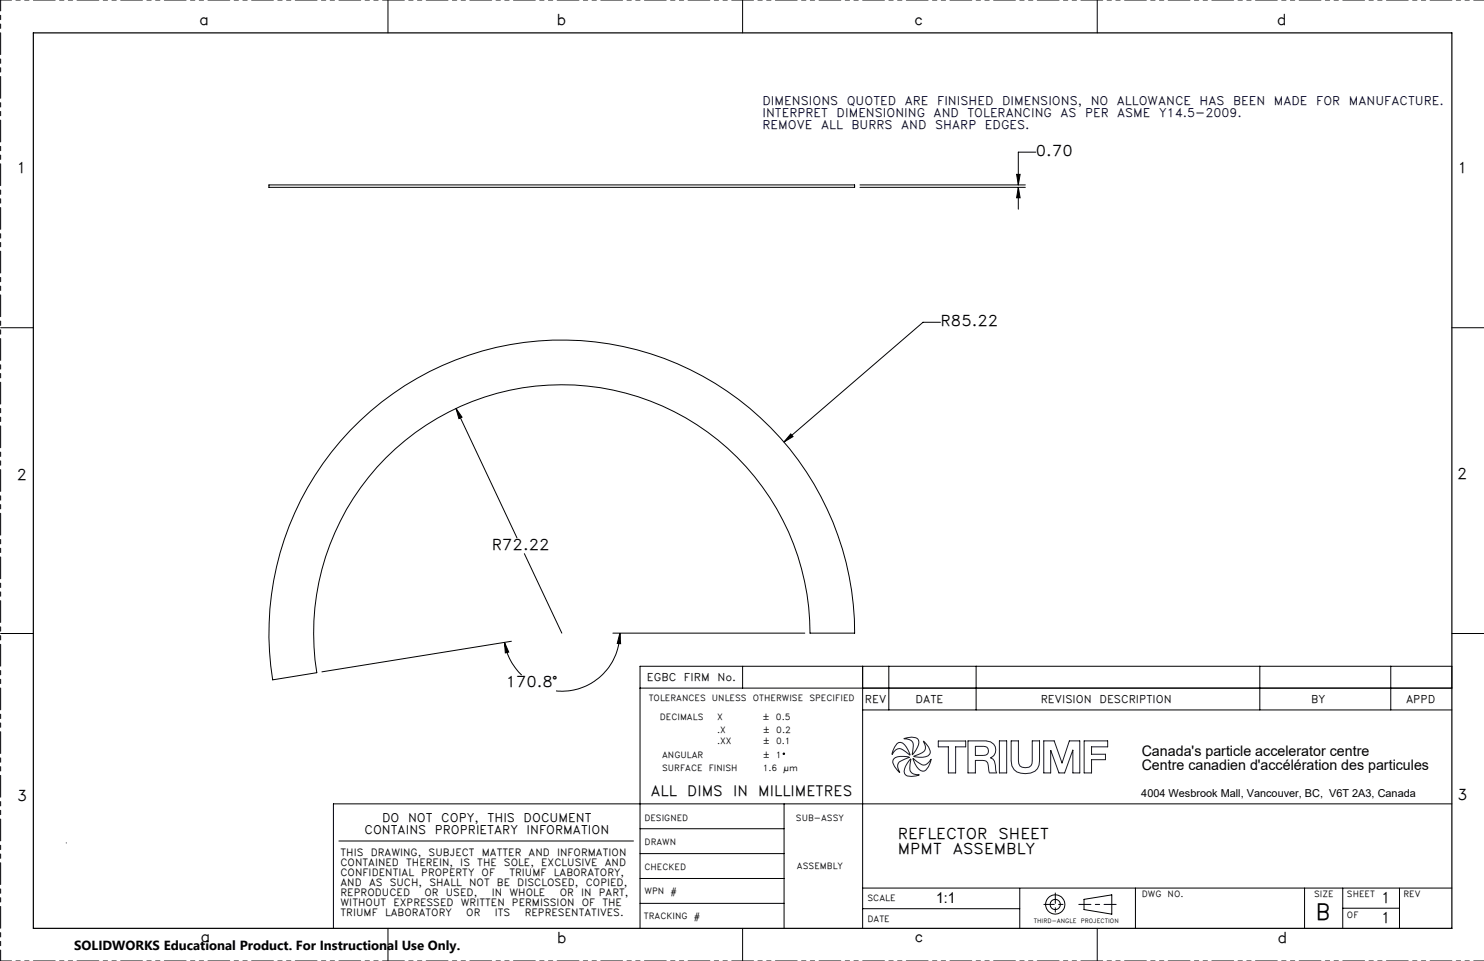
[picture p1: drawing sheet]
<svg xmlns="http://www.w3.org/2000/svg" width="432mm" height="279mm" viewBox="0 0 432 279" stroke-linecap="round" stroke-linejoin="round" font-family="sans-serif">
<g fill="none" stroke="#000" stroke-width=".29">
<path d="M112.9 0v9.6M216.1 0v9.6M319.3 0v9.6M78.2 53.8h170.5v.7h-170.5zM250.2 53.8h48.1M250.2 54.5h48.1M295.8 50.7h1l-.5 3.1zM296.3 54.5l.5 3h-1zM296.3 54.5v6.3M301.4 44.2h-5.1v9.6M.2 95.3h9.5M273.6 93.7h-5l-40.5 34.8"/>
<path d="M422.5 95.3h9.3M132.7 118.7l1.7 2.6-.9 .4zM132.7 118.7l17.7 37.7M101.8 125.2a85.2 85.2 0 0 1 93.4-20.2 85.2 85.2 0 0 1 53.5 79.1h-13a72.2 72.2 0 0 0-78-72 72.2 72.2 0 0 0-65.5 83.5l-12.9 2.1a85.2 85.2 0 0 1 22.5-72.5zM230.1 126.2l.7 .7-2.7 1.6zM152.6 161l10.9 23.1M.2 184.2h9.5M146.8 186.8l1.2 2.8-1 .2zM146.8 186.8a16.8 16.8 0 0 0 5 9.5M148.8 186.4l-55.1 8.9M178.3 184.1h55.9M180.4 184.1l.2 3h-1z"/>
<path d="M180.4 184.1a16.9 16.9 0 0 1-18.6 16.8M216.1 193.7v6.4M251 193.7v76.2M258.6 193.7v12.7M284 193.7v12.7M366.6 193.7v12.7M404.7 193.7v12.7M422.5 184.2h9.3M186.2 200.1h236.3v-6.4h-236.3v76.2M251 206.4h171.5M228.1 233.7v36.2M422.5 233.7h-325.5v36.2"/>
<path d="M19.3 245.1h.1M98.6 244.5h85.7M186.2 240.9h41.9M186.2 255.4h41.9M186.2 248.2h41.9M251 258.2h171.5M296.7 258.3v11.6M330.4 258.2v11.7M379.6 258.2v11.7M390.7 258.2v11.7M407.2 258.2v11.7M112.9 269.9v9.5"/>
<path d="M186.2 262.6h41.9M216.1 269.9v9.5M251 264.2h45.7M315.4 261.5l8.1-1.3v5.6l-8.1-1.4zM319.3 269.9v9.5M390.7 264.1h16.5"/>
<circle cx="228.1" cy="219.2" r=".2"/>
<circle cx="307" cy="263" r="1.49"/>
<circle cx="307.1" cy="263" r="2.8"/>
</g>
<g fill="none" stroke="#191924" stroke-width=".29">
<path d="M261 216.2a1.44 1.44 0 0 1 2.2 .3l1 1.6 .6 1.4-1.2-.9a2.21 2.21 0 0 0-3-.5l-1.1 1.2 .8-2.1zM263 214.7a4.7 4.7 0 0 1 3.9 0 2.07 2.07 0 0 1 0 2.6l-1.4 2.1 .1-1.6a2.18 2.18 0 0 0-.3-2.4 2.18 2.18 0 0 0-2.3-.6zM268.7 215.5a5.5 5.5 0 0 1 2 3.4 3.5 3.5 0 0 1-4.2 1.2l-.6-.2 1.4-.6a2.25 2.25 0 0 0 2-2.3zM273 215.4h8v1.7h-2.9v7.6h-2.2v-7.6h-2.9zM281.7 215.4h5.2a2.59 2.59 0 0 1 2.8 1.9 2.59 2.59 0 0 1-1.5 3 2.43 2.43 0 0 1 1.5 2.8l.3 1.6h-2.1l-.2-.5a4.3 4.3 0 0 0-.7-2.9l-1.1-.2h-2.1v3.6h-2.1zM283.8 217h2.3a1.33 1.33 0 0 1 1.5 1.3 1.33 1.33 0 0 1-1.5 1.3h-2.3zM290.8 215.4h2.1v9.3h-2.1zM294.2 215.4h2.1v5.8a2.04 2.04 0 0 0 1.7 2.1 2.04 2.04 0 0 0 2.3-1.3l.1-6.6h2.1v5.8a3.5 3.5 0 0 1-4.2 3.7 3.6 3.6 0 0 1-4.1-3.7zM305.7 218.2v6.5h-2v-9.3h3l2.3 6.4M305.7 218.2h.1M312.1 218.1l-2.3 6.6h-1.7l-2.3-6.5M312.1 218.1h.1"/>
<path d="M312.2 218.1v6.6h2v-9.3h-3l-2.2 6.4M315.5 215.4h6.8v1.7h-4.7v2.2h4.1v1.6h-4.1v3.8h-2.1zM260 220.7a5.2 5.2 0 0 1 4.6-.6l-1.5 .7a2.11 2.11 0 0 0-1.9 2.2l.6 1.6a5.2 5.2 0 0 1-2-3.4zM265 220.6l-.2 1.6a2.21 2.21 0 0 0 1 2.8l1.7 .3a5 5 0 0 1-4 0 2 2 0 0 1 0-2.5zM265.7 220.5l1.2 1a2.12 2.12 0 0 0 2.9 .5l1.2-1.3a5.1 5.1 0 0 1-2 3.5 3.3 3.3 0 0 1-3.1-3zM288.2 220.3h.1M309 221.8h.1"/>
</g>
<path d="M313.9 262.9h10.9" fill="none" stroke="#000" stroke-width=".29" stroke-dasharray="15.2 1.3 1.3 1.3" stroke-dashoffset="11.7"/>
<path d="M307.1 259.6v6.7M303.7 262.9h6.7" fill="none" stroke="#000" stroke-width=".29" stroke-dasharray="6.3 1.3 1.3 1.3" stroke-dashoffset="3.3"/>
<path d="M.2 0v279.4M431.8 0h-431.6M.2 279.4h431.6" fill="none" stroke="#000" stroke-width=".29" stroke-dasharray="6.3 1.3 1.3 1.3 1.3 1.3" stroke-dashoffset="3.2"/>
<path d="M9.7 9.6h412.8v260.3h-412.8z" fill="none" stroke="#000" stroke-width=".35"/>
<path d="M230.1 126.2l-2 2.3 2.7-1.6zM132.7 118.7l.8 3 .9-.4zM146.8 186.8l1.2 2.8-1 .2zM180.4 184.1l.2 3h-1zM295.8 50.7h1l-.5 3.1zM296.3 54.5l.5 3h-1z" fill="#000"/>
<text font-size="6.5" x="382.8" y="267.5">B</text>
<text font-size="4.4" x="272.4" y="262.6">1:1</text>
<g font-size="4.3">
<text x="57.9" y="7.2">a</text>
<text x="161.9" y="7.3">b</text>
<text x="266" y="7.3">c</text>
<text x="371.5" y="7.4">d</text>
<text x="301.4" y="45.3">0.70</text>
<text x="4.9" y="50.3">1</text>
<text x="424.2" y="50.4">1</text>
<text x="273.7" y="94.8">R85.22</text>
<text x="4.9" y="139.5">2</text>
<text x="424" y="139.3">2</text>
<text x="143.1" y="159.8">R72.22</text>
<text x="147.1" y="199.7">170.8°</text>
<text x="5" y="232.8">3</text>
<text x="424.1" y="232.6">3</text>
<text x="261.2" y="244">REFLECTOR</text>
<text x="290.5" y="244">SHEET</text>
<text x="261.2" y="248.3">MPMT</text>
<text x="277.2" y="248.3">ASSEMBLY</text>
<text x="401.9" y="262.7">1</text>
<text x="401.9" y="268.4">1</text>
<text x="58.3" y="273.9">a</text>
<text x="162" y="274">b</text>
<text x="266.1" y="274">c</text>
<text x="371.7" y="274">d</text>
</g>
<g font-size="4.2">
<text x="332.2" y="219.7">Canada's particle accelerator centre</text>
<text x="332.2" y="224">Centre canadien d'accélération des particules</text>
<text x="189.4" y="231.5">ALL</text>
<text x="200" y="231.5">DIMS</text>
<text x="213.3" y="231.5">IN</text>
<text x="220.6" y="231.5">MILLIMETRES</text>
</g>
<text font-size="3.8" x="21.6" y="276.3">SOLIDWORKS Educational Product. For Instructional Use Only.</text>
<g font-size="3.5" fill="#000040">
<text x="221.9" y="30.4">DIMENSIONS</text>
<text x="221.9" y="34">INTERPRET</text>
<text x="243.4" y="34">DIMENSIONING</text>
<text x="246.4" y="30.4">QUOTED</text>
<text x="263.3" y="30.4">ARE</text>
<text x="271.7" y="34">AND</text>
<text x="272.7" y="30.4">FINISHED</text>
<text x="281.5" y="34">TOLERANCING</text>
<text x="291.6" y="30.4">DIMENSIONS,</text>
<text x="308.6" y="34">AS</text>
<text x="315.7" y="34">PER</text>
<text x="317.4" y="30.4">NO</text>
<text x="325" y="30.4">ALLOWANCE</text>
<text x="325.1" y="34">ASME</text>
<text x="337.3" y="34">Y14.5-2009.</text>
<text x="349" y="30.4">HAS</text>
<text x="358.8" y="30.4">BEEN</text>
<text x="370.6" y="30.4">MADE</text>
<text x="382.9" y="30.4">FOR</text>
<text x="392.4" y="30.4">MANUFACTURE.</text>
<text x="221.9" y="37.5">REMOVE</text>
<text x="238.9" y="37.5">ALL</text>
<text x="247.8" y="37.5">BURRS</text>
<text x="262.2" y="37.5">AND</text>
<text x="272.1" y="37.5">SHARP</text>
<text x="286.6" y="37.5">EDGES.</text>
</g>
<g font-size="3.5">
<text x="111.2" y="239.1">DO</text>
<text x="118.7" y="239.1">NOT</text>
<text x="128.4" y="239.1">COPY,</text>
<text x="141.9" y="239.1">THIS</text>
<text x="152.4" y="239.1">DOCUMENT</text>
<text x="106.1" y="242.5">CONTAINS</text>
<text x="126.5" y="242.5">PROPRIETARY</text>
<text x="153.2" y="242.5">INFORMATION</text>
</g>
<text font-size="3.2" x="332.1" y="231.6">4004 Wesbrook Mall, Vancouver, BC, V6T 2A3, Canada</text>
<g font-size="3.1">
<text x="188.2" y="198">EGBC</text>
<text x="199" y="198">FIRM</text>
<text x="208.7" y="198">No.</text>
<text x="251.7" y="204.5">REV</text>
<text x="266.3" y="204.5">DATE</text>
<text x="302.8" y="204.5">REVISION</text>
<text x="319.9" y="204.5">DESCRIPTION</text>
<text x="381.5" y="204.5">BY</text>
<text x="409.1" y="204.5">APPD</text>
</g>
<g font-size="2.9">
<text x="99.1" y="249">THIS</text>
<text x="99.1" y="251.9">CONTAINED</text>
<text x="107.9" y="249">DRAWING,</text>
<text x="118.2" y="251.9">THEREIN,</text>
<text x="124.7" y="249">SUBJECT</text>
<text x="133.9" y="251.9">IS</text>
<text x="138.9" y="251.9">THE</text>
<text x="140.2" y="249">MATTER</text>
<text x="146.6" y="251.9">SOLE,</text>
<text x="153.8" y="249">AND</text>
<text x="157.5" y="251.9">EXCLUSIVE</text>
<text x="162.1" y="249">INFORMATION</text>
<text x="176" y="251.9">AND</text>
<text x="99.1" y="254.8">CONFIDENTIAL</text>
<text x="99.1" y="257.7">AND</text>
<text x="107.4" y="257.7">AS</text>
<text x="113.4" y="257.7">SUCH,</text>
<text x="122.6" y="254.8">PROPERTY</text>
<text x="124.9" y="257.7">SHALL</text>
<text x="136.5" y="257.7">NOT</text>
<text x="140.1" y="254.8">OF</text>
<text x="144.6" y="257.7">BE</text>
<text x="148.2" y="254.8">TRIUMF</text>
<text x="150.5" y="257.7">DISCLOSED,</text>
<text x="161.1" y="254.8">LABORATORY,</text>
<text x="170.4" y="257.7">COPIED,</text>
<text x="99.1" y="260.6">REPRODUCED</text>
<text x="99.1" y="263.5">WITHOUT</text>
<text x="114.5" y="263.5">EXPRESSED</text>
<text x="123.5" y="260.6">OR</text>
<text x="129.7" y="260.6">USED,</text>
<text x="134.1" y="263.5">WRITTEN</text>
<text x="143.1" y="260.6">IN</text>
<text x="148.2" y="260.6">WHOLE</text>
<text x="149" y="263.5">PERMISSION</text>
<text x="162.9" y="260.6">OR</text>
<text x="169.1" y="260.6">IN</text>
<text x="169.3" y="263.5">OF</text>
<text x="174.2" y="260.6">PART,</text>
<text x="175.3" y="263.5">THE</text>
<text x="99.1" y="266.4">TRIUMF</text>
<text x="112" y="266.4">LABORATORY</text>
<text x="135.7" y="266.4">OR</text>
<text x="144" y="266.4">ITS</text>
<text x="152.7" y="266.4">REPRESENTATIVES.</text>
</g>
<g font-size="2.5">
<text x="188.8" y="203.8">TOLERANCES</text>
<text x="207.2" y="203.8">UNLESS</text>
<text x="219.1" y="203.8">OTHERWISE</text>
<text x="235.5" y="203.8">SPECIFIED</text>
<text x="192" y="209.5">DECIMALS</text>
<text x="208.7" y="209.5">X</text>
<text x="221.9" y="209.5">±</text>
<text x="225.8" y="209.5">0.5</text>
<text x="208.6" y="213.1">.X</text>
<text x="222" y="213.1">±</text>
<text x="225.9" y="213.1">0.2</text>
<text x="192.7" y="220.4">ANGULAR</text>
<text x="208.6" y="216.4">.XX</text>
<text x="221.9" y="220.4">±</text>
<text x="222" y="216.4">±</text>
<text x="225.8" y="220.4">1</text>
<text x="225.8" y="216.4">0.1</text>
<text x="192.7" y="224">SURFACE</text>
<text x="206.2" y="224">FINISH</text>
<text x="221.9" y="224">1.6</text>
<text x="228" y="224">µm</text>
<text x="187.5" y="238.6">DESIGNED</text>
<text x="231.6" y="238.6">SUB-ASSY</text>
<text x="187.5" y="245.8">DRAWN</text>
<text x="187.5" y="252.8">CHECKED</text>
<text x="231.9" y="252.7">ASSEMBLY</text>
<text x="187.5" y="259.9">WPN</text>
<text x="195.1" y="259.9">#</text>
<text x="252.4" y="262.1">SCALE</text>
<text x="332.2" y="260.8">DWG</text>
<text x="339.7" y="260.8">NO.</text>
<text x="382.3" y="260.9">SIZE</text>
<text x="391.9" y="260.9">SHEET</text>
<text x="408.3" y="260.9">REV</text>
<text x="187.3" y="267.1">TRACKING</text>
<text x="201.9" y="267.1">#</text>
<text x="252.4" y="268">DATE</text>
<text x="391.9" y="266.9">OF</text>
</g>
<g font-size="1.7">
<text x="300.8" y="268.4">THIRD-ANGLE</text>
<text x="314.5" y="268.4">PROJECTION</text>
</g>
</svg>
